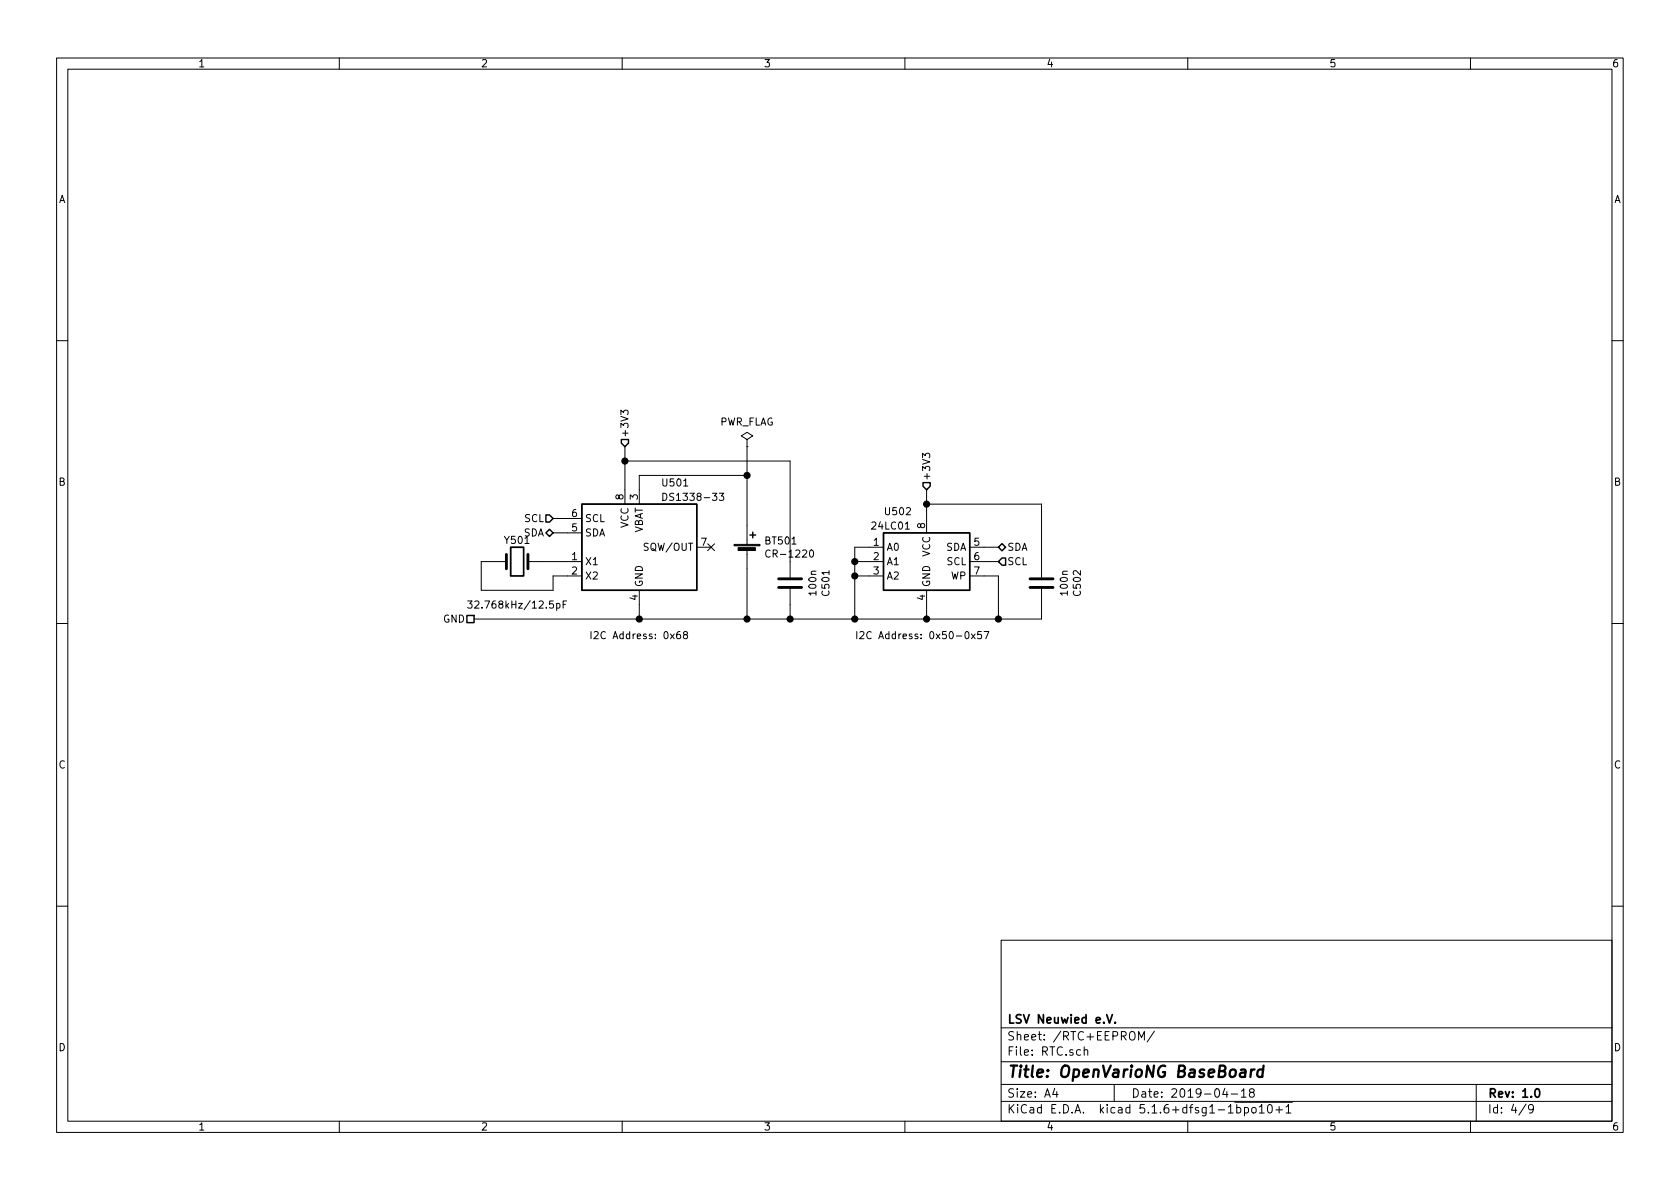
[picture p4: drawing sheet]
EESchema Schematic File Version 4
EELAYER 30 0
EELAYER END
$Descr A4 11693 8268
encoding utf-8
Sheet 4 9
Title "OpenVarioNG BaseBoard"
Date "2019-04-18"
Rev "1.0"
Comp "LSV Neuwied e.V."
Comment1 ""
Comment2 ""
Comment3 ""
Comment4 ""
$EndDescr
$Comp
L Timer_RTC:DS1307Z+ U501
U 1 1
P 4450 3800
F 0 "U501" H 4600 4250 50  0000 L CNN
F 1 "DS1338-33" H 4600 4150 50  0000 L CNN
F 2 "Package_SO:SOIC-8_3.9x4.9mm_P1.27mm" H 4450 3300 50  0001 C CNN
F 3 "https://datasheets.maximintegrated.com/en/ds/DS1307.pdf" H 4450 3800 50  0001 C CNN
	1    4450 3800
	1    0    0    -1  
$EndComp
$Comp
L Device:Crystal Y501
U 1 1
P 3600 3900
F 0 "Y501" H 3600 4050 50  0000 C CNN
F 1 "32.768kHz/12.5pF" H 3600 3600 50  0000 C CNN
F 2 "Crystal:Crystal_SMD_3215-2Pin_3.2x1.5mm" H 3600 3900 50  0001 C CNN
F 3 "~" H 3600 3900 50  0001 C CNN
F 4 "Geyer" H 3600 3900 50  0001 C CNN "Manu"
F 5 "KX–327NHT" H 3600 3900 50  0001 C CNN "PartNo"
	1    3600 3900
	1    0    0    -1  
$EndComp
$Comp
L Device:Battery_Cell BT501
U 1 1
P 5200 3850
F 0 "BT501" H 5318 3946 50  0000 L CNN
F 1 "CR-1220" H 5318 3855 50  0000 L CNN
F 2 "modusoft:BatteryHolder_HARWIN_S8411-45R_CR1220" V 5200 3910 50  0001 C CNN
F 3 "~" V 5200 3910 50  0001 C CNN
F 4 "Harwin" H 5200 3850 50  0001 C CNN "Manu"
F 5 "S8411-45R" H 5200 3850 50  0001 C CNN "PartNo"
	1    5200 3850
	1    0    0    -1  
$EndComp
$Comp
L Device:C C501
U 1 1
P 5500 4050
F 0 "C501" V 5248 4050 50  0000 C CNN
F 1 "100n" V 5339 4050 50  0000 C CNN
F 2 "Capacitor_SMD:C_0805_2012Metric" H 5538 3900 50  0001 C CNN
F 3 "~" H 5500 4050 50  0001 C CNN
	1    5500 4050
	-1   0    0    1   
$EndComp
Text HLabel 4350 3100 1    50   Input ~ 0
+3V3
Text HLabel 3850 3700 0    50   BiDi ~ 0
SDA
Text HLabel 3850 3600 0    50   Input ~ 0
SCL
Wire Wire Line
	3850 3600 3950 3600
Wire Wire Line
	3850 3700 3950 3700
Text HLabel 3300 4300 0    50   UnSpc ~ 0
GND
Wire Wire Line
	4450 4200 4450 4300
Wire Wire Line
	4450 3400 4450 3300
Wire Wire Line
	4450 3300 5200 3300
Wire Wire Line
	5200 3300 5200 3650
Wire Wire Line
	3950 3900 3750 3900
Wire Wire Line
	3950 4000 3850 4000
Wire Wire Line
	3850 4000 3850 4100
Wire Wire Line
	3850 4100 3350 4100
Wire Wire Line
	3350 4100 3350 3900
Wire Wire Line
	3350 3900 3450 3900
$Comp
L Memory_EEPROM:24LC01 U502
U 1 1
P 6450 3900
F 0 "U502" H 6250 4250 50  0000 C CNN
F 1 "24LC01" H 6200 4150 50  0000 C CNN
F 2 "Package_SO:SOIC-8_3.9x4.9mm_P1.27mm" H 6450 3900 50  0001 C CNN
F 3 "http://ww1.microchip.com/downloads/en/DeviceDoc/21711J.pdf" H 6450 3900 50  0001 C CNN
	1    6450 3900
	1    0    0    -1  
$EndComp
Text HLabel 6950 3800 2    50   BiDi ~ 0
SDA
Text HLabel 6950 3900 2    50   Input ~ 0
SCL
Wire Wire Line
	6450 4200 6450 4300
Wire Wire Line
	6450 4300 6950 4300
Wire Wire Line
	6950 4300 6950 4000
Wire Wire Line
	6950 4000 6850 4000
Wire Wire Line
	6850 3900 6950 3900
Wire Wire Line
	6950 3800 6850 3800
Wire Wire Line
	6450 4300 5950 4300
Wire Wire Line
	5950 4300 5950 4000
Wire Wire Line
	5950 4000 6050 4000
Connection ~ 6450 4300
Wire Wire Line
	5950 4000 5950 3900
Wire Wire Line
	5950 3900 6050 3900
Connection ~ 5950 4000
Wire Wire Line
	5950 3900 5950 3800
Wire Wire Line
	5950 3800 6050 3800
Connection ~ 5950 3900
$Comp
L Device:C C502
U 1 1
P 7250 4050
F 0 "C502" V 6998 4050 50  0000 C CNN
F 1 "100n" V 7089 4050 50  0000 C CNN
F 2 "Capacitor_SMD:C_0805_2012Metric" H 7288 3900 50  0001 C CNN
F 3 "~" H 7250 4050 50  0001 C CNN
	1    7250 4050
	-1   0    0    1   
$EndComp
Wire Wire Line
	4450 4300 5200 4300
Wire Wire Line
	5200 3950 5200 4300
Connection ~ 4450 4300
Wire Wire Line
	4350 3100 4350 3200
Wire Wire Line
	5200 4300 5500 4300
Wire Wire Line
	5500 4300 5500 4200
Connection ~ 5200 4300
Wire Wire Line
	5500 3900 5500 3200
Wire Wire Line
	5500 3200 4350 3200
Connection ~ 4350 3200
Wire Wire Line
	4350 3200 4350 3400
Wire Wire Line
	6950 4300 7250 4300
Wire Wire Line
	7250 4300 7250 4200
Connection ~ 6950 4300
Wire Wire Line
	7250 3900 7250 3500
Wire Wire Line
	7250 3500 6450 3500
Connection ~ 6450 3500
Wire Wire Line
	6450 3500 6450 3600
Wire Wire Line
	5950 4300 5500 4300
Connection ~ 5950 4300
Connection ~ 5500 4300
Wire Wire Line
	4450 4300 3300 4300
Wire Wire Line
	6450 3400 6450 3500
Text HLabel 6450 3400 1    50   Input ~ 0
+3V3
Text Notes 4100 4450 0    50   ~ 0
I2C Address: 0x68
Text Notes 5950 4450 0    50   ~ 0
I2C Address: 0x50-0x57
NoConn ~ 4950 3800
$Comp
L power:PWR_FLAG #FLG0501
U 1 1
P 5200 3100
F 0 "#FLG0501" H 5200 3175 50  0001 C CNN
F 1 "PWR_FLAG" H 5200 3274 50  0000 C CNN
F 2 "" H 5200 3100 50  0001 C CNN
F 3 "~" H 5200 3100 50  0001 C CNN
	1    5200 3100
	1    0    0    -1  
$EndComp
Wire Wire Line
	5200 3300 5200 3100
Connection ~ 5200 3300
$EndSCHEMATC
